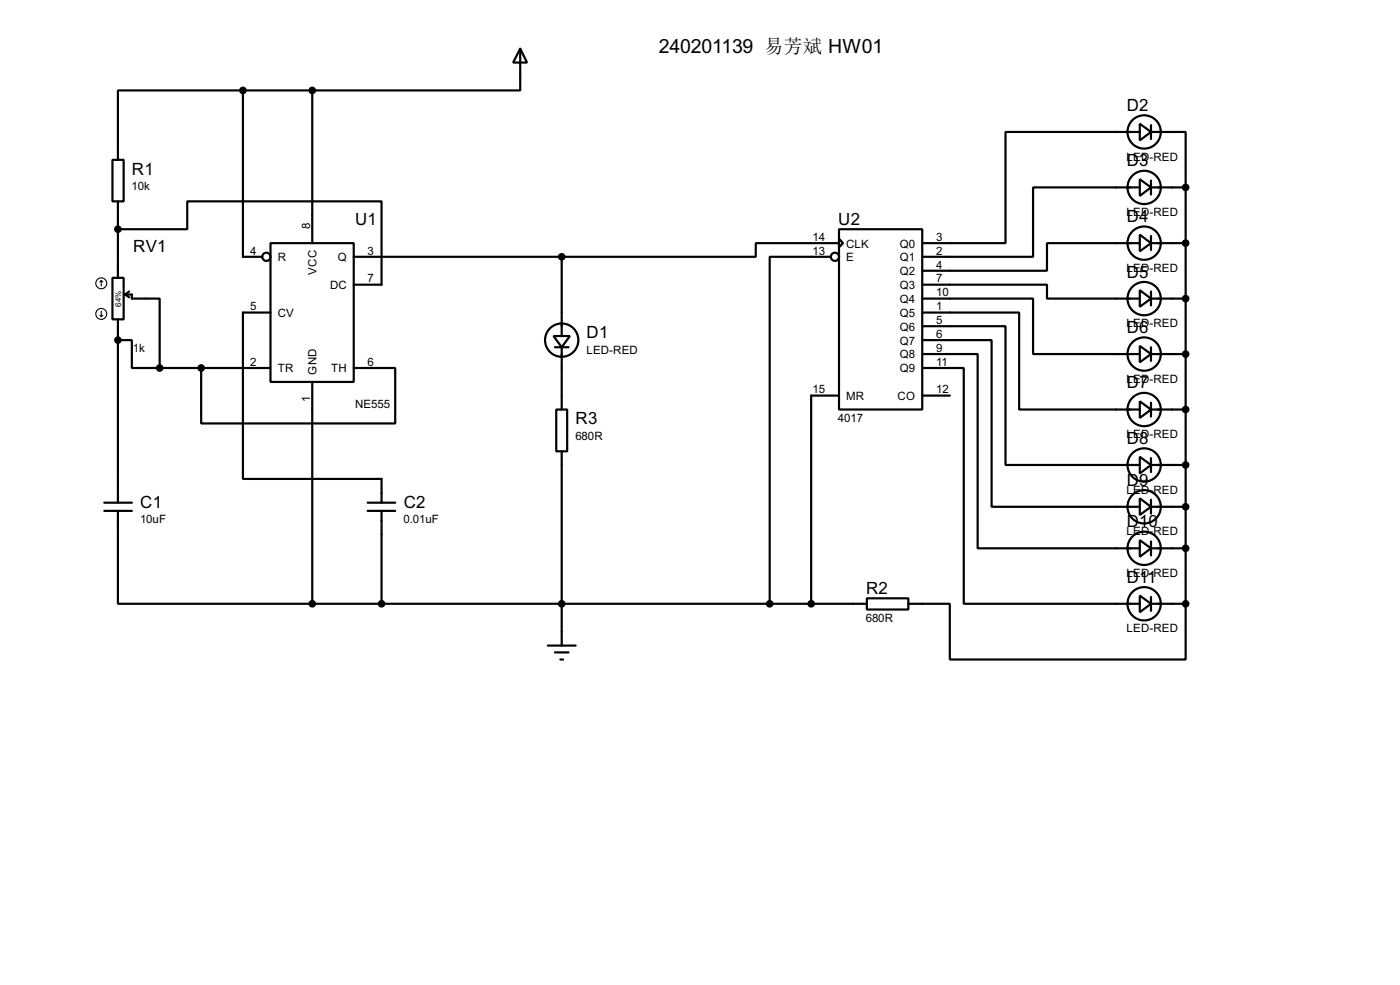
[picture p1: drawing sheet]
<svg xmlns="http://www.w3.org/2000/svg" width="256mm" height="180mm" viewBox="0 0 256 180" stroke-linecap="round" stroke-linejoin="round" font-family="sans-serif">
<g fill="none" stroke="#000" stroke-width=".4">
<path d="M44.5 16.6h-22.9v12.7M44.5 16.6v30.4h3.6M44.5 16.6h12.7M57.2 16.6v27.9M95.3 8.9l1.3 2.6h-2.6zM95.3 8.9v7.7h-38.1M20.6 29.3h2.1v7.6h-2.1zM21.6 36.9v14M208.8 22.7l2.1 1.5-2.1 1.5zM208.8 32.8l2.1 1.5-2.1 1.6zM208.8 24.2h-24.6v20.3h-15.2M208.8 34.3h-19.5v12.7h-20.3"/>
<path d="M210.9 24.2h6.3v10.1M210.9 34.3h6.3M210.9 22.9v2.6M210.9 33.1v2.5M217.2 34.3v76.2M20.6 50.9h2.1v7.6h-2.1zM21.6 42h12.7v-5.1h35.6v15.2h-5.1M21.6 58.5v33.5M22.9 53.9h1.3v.8h5.1v12.7M22.9 53.9l.8 .5M23.7 53.4l-.8 .5M49.6 44.5h15.2v25.4h-15.2z"/>
<path d="M49.6 57.2h-5.1v30.5h25.4v4.3M64.8 47h38.1M102.9 47v14.5M152.2 47h-11.2v63.5M153.7 42h15.3v33h-15.3zM153.7 43.7l.8 .8-.8 .8zM153.7 44.5h-15.2v2.5h-35.6M169 52.1h22.8v2.6h17M169 54.7h20.3v10.1h19.5M169 57.2h17.7v17.8h22.1M169 59.7h15.2v25.4h24.6M208.8 43l2.1 1.5-2.1 1.5z"/>
<path d="M208.8 53.1l2.1 1.6-2.1 1.5zM208.8 44.5h-17v5.1h-22.8M210.9 54.7h6.3M210.9 44.5h6.3M210.9 43.2v2.6M210.9 53.4v2.5M21.6 62.3h2.6v5.1h5.1M29.3 67.4h20.3M36.9 67.4v10.1h35.5v-10.1h-7.6M57.2 69.9v40.6M101.4 61.5h3l-1.5 2.1zM101.7 63.6h2.5"/>
<path d="M101.9 75h2v7.6h-2zM102.9 63.6v11.4M153.7 72.4h-5.1v38.1M169 62.3h12.7v30.5h27.1M169 64.8h10.1v35.6h29.7M169 67.4h7.6v43.1h32.2M169 72.4h5M208.8 63.3l2.1 1.5-2.1 1.5zM208.8 73.5l2.1 1.5-2.1 1.5zM210.9 75h6.3M210.9 64.8h6.3M210.9 63.6v2.5"/>
<path d="M210.9 73.7v2.6M19.1 93.5h5.1M19.1 92h5.1M21.6 93.5v17h35.6M67.4 93.5h5M67.4 92h5M69.9 93.5v17M102.9 82.6v35.6M208.8 83.6l2.1 1.5-2.1 1.6zM208.8 91.2l2.1 1.6-2.1 1.5zM208.8 98.9l2.1 1.5-2.1 1.5zM210.9 92.8h6.3"/>
<path d="M210.9 85.1h6.3M210.9 83.9v2.5M210.9 91.5v2.5M210.9 99.1v2.6M57.2 110.5h101.6M100.4 118.2h5.1M101.7 119.4h2.5M158.8 109.5h7.6v2.1h-7.6zM166.4 110.5h7.6v10.2h43.2v-10.2M208.8 109l2.1 1.5-2.1 1.6zM210.9 110.5h6.3M210.9 100.4h6.3"/>
<path d="M210.9 109.3v2.5M102.7 120.7h.5"/>
<circle cx="209.6" cy="34.3" r="3.1"/>
<circle cx="209.6" cy="24.2" r="3.1"/>
<circle cx="48.8" cy="47" r=".75"/>
<circle cx="152.9" cy="47" r=".75"/>
<circle cx="209.6" cy="44.5" r="3.1"/>
<circle cx="209.6" cy="54.7" r="3.1"/>
<circle cx="102.9" cy="62.3" r="3.1"/>
<circle cx="209.6" cy="75" r="3.1"/>
<circle cx="209.6" cy="64.8" r="3.1"/>
<circle cx="209.6" cy="92.8" r="3.1"/>
<circle cx="209.6" cy="85.1" r="3.1"/>
<circle cx="209.6" cy="110.5" r="3.1"/>
<circle cx="209.6" cy="100.4" r="3.1"/>
</g>
<circle cx="21.6" cy="62.3" r=".2" fill="#000"/>
<g fill="none" stroke="#000" stroke-width=".2">
<path d="M18.3 57.7l.3 .3M18.6 51.4l-.3 .2M18.6 51.4l.3 .2M18.6 51.4v1M18.6 57v1M18.9 57.7l-.3 .3"/>
<circle cx="18.5" cy="57.5" r="1"/>
<circle cx="18.5" cy="51.9" r="1"/>
</g>
<g fill="#000" stroke="#000" stroke-width=".4">
<circle cx="44.5" cy="16.6" r=".5"/>
<circle cx="57.2" cy="16.6" r=".5"/>
<circle cx="217.2" cy="34.3" r=".5"/>
<circle cx="21.6" cy="42" r=".5"/>
<circle cx="102.9" cy="47" r=".5"/>
<circle cx="217.2" cy="54.7" r=".5"/>
<circle cx="217.2" cy="44.5" r=".5"/>
<circle cx="21.6" cy="62.3" r=".5"/>
<circle cx="29.2" cy="67.4" r=".5"/>
<circle cx="36.8" cy="67.4" r=".5"/>
<circle cx="217.2" cy="64.8" r=".5"/>
<circle cx="217.2" cy="75" r=".5"/>
<circle cx="217.2" cy="92.8" r=".5"/>
<circle cx="217.2" cy="85.1" r=".5"/>
<circle cx="57.2" cy="110.5" r=".5"/>
<circle cx="69.9" cy="110.5" r=".5"/>
<circle cx="102.9" cy="110.5" r=".5"/>
<circle cx="141" cy="110.5" r=".5"/>
<circle cx="148.6" cy="110.5" r=".5"/>
<circle cx="217.2" cy="110.5" r=".5"/>
<circle cx="217.2" cy="100.4" r=".5"/>
</g>
<text font-size="4" x="120.7" y="9.7">240201139</text>
<text font-size="3.6" x="140" y="9.7">易芳斌 HW01</text>
<g font-size="3.5">
<text x="206.4" y="20.3">D2</text>
<text x="24.2" y="31.9">R1</text>
<text x="206.4" y="30.5">D3</text>
<text x="65.1" y="41.2">U1</text>
<text x="153.6" y="41.2">U2</text>
<text x="206.4" y="40.7">D4</text>
<text x="24.4" y="46.2">RV1</text>
<text x="206.4" y="50.8">D5</text>
<text x="107.5" y="61.9">D1</text>
<text x="206.4" y="61">D6</text>
<text x="206.4" y="71.1">D7</text>
<text x="105.5" y="77.6">R3</text>
<text x="206.4" y="81.3">D8</text>
<text x="206.4" y="88.9">D9</text>
<text x="25.7" y="92.9">C1</text>
<text x="74" y="92.9">C2</text>
<text x="206.4" y="96.5">D10</text>
<text x="206.4" y="106.7">D11</text>
<text x="158.7" y="108.7">R2</text>
</g>
<g font-size="2.4">
<text x="206.4" y="29.4">LED-RED</text>
<text x="24.1" y="34.9">10k</text>
<text x="56.8" y="42" transform="rotate(-90 56.8 42)">8</text>
<text x="206.4" y="39.5">LED-RED</text>
<text x="45.9" y="46.6">4</text>
<text x="50.9" y="47.8">R</text>
<text x="61.9" y="47.8">Q</text>
<text x="67.4" y="46.6">3</text>
<text x="148.9" y="44.1">14</text>
<text x="148.9" y="46.6">13</text>
<text x="155" y="45.3">CLK</text>
<text x="155" y="47.8">E</text>
<text x="164.8" y="45.3">Q0</text>
<text x="164.8" y="47.8">Q1</text>
<text x="171.5" y="44.1">3</text>
<text x="171.5" y="46.6">2</text>
<text x="58" y="50.3" transform="rotate(-90 58 50.3)">VCC</text>
<text x="60.5" y="52.9">DC</text>
<text x="67.4" y="51.7">7</text>
<text x="164.8" y="50.4">Q2</text>
<text x="164.8" y="52.9">Q3</text>
<text x="171.5" y="49.2">4</text>
<text x="171.5" y="51.7">7</text>
<text x="206.4" y="49.7">LED-RED</text>
<text x="45.9" y="56.8">5</text>
<text x="50.9" y="58">CV</text>
<text x="164.8" y="55.4">Q4</text>
<text x="164.8" y="58">Q5</text>
<text x="171.5" y="54.3">10</text>
<text x="171.5" y="56.8">1</text>
<text x="171.5" y="59.3">5</text>
<text x="206.4" y="59.9">LED-RED</text>
<text x="24.4" y="64.5">1k</text>
<text x="107.4" y="64.8">LED-RED</text>
<text x="164.8" y="60.5">Q6</text>
<text x="164.8" y="63.1">Q7</text>
<text x="164.8" y="65.6">Q8</text>
<text x="171.5" y="61.9">6</text>
<text x="171.5" y="64.4">9</text>
<text x="45.9" y="67">2</text>
<text x="50.9" y="68.1">TR</text>
<text x="58" y="68.6" transform="rotate(-90 58 68.6)">GND</text>
<text x="60.7" y="68.1">TH</text>
<text x="67.4" y="67">6</text>
<text x="148.9" y="72">15</text>
<text x="164.8" y="68.1">Q9</text>
<text x="171.5" y="72">12</text>
<text x="171.5" y="67">11</text>
<text x="206.4" y="70.1">LED-RED</text>
<text x="56.8" y="73.6" transform="rotate(-90 56.8 73.6)">1</text>
<text x="65" y="74.6">NE555</text>
<text x="153.5" y="77.2">4017</text>
<text x="155" y="73.2">MR</text>
<text x="164.4" y="73.2">CO</text>
<text x="105.4" y="80.6">680R</text>
<text x="206.4" y="80.2">LED-RED</text>
<text x="25.7" y="95.8">10uF</text>
<text x="73.9" y="95.8">0.01uF</text>
<text x="206.4" y="90.4">LED-RED</text>
<text x="206.4" y="98">LED-RED</text>
<text x="206.4" y="105.6">LED-RED</text>
<text x="158.6" y="113.8">680R</text>
<text x="206.4" y="115.8">LED-RED</text>
</g>
<text font-size="1.7" x="22.2" y="56.1" transform="rotate(-90 22.2 56.1)">64%</text>
</svg>
